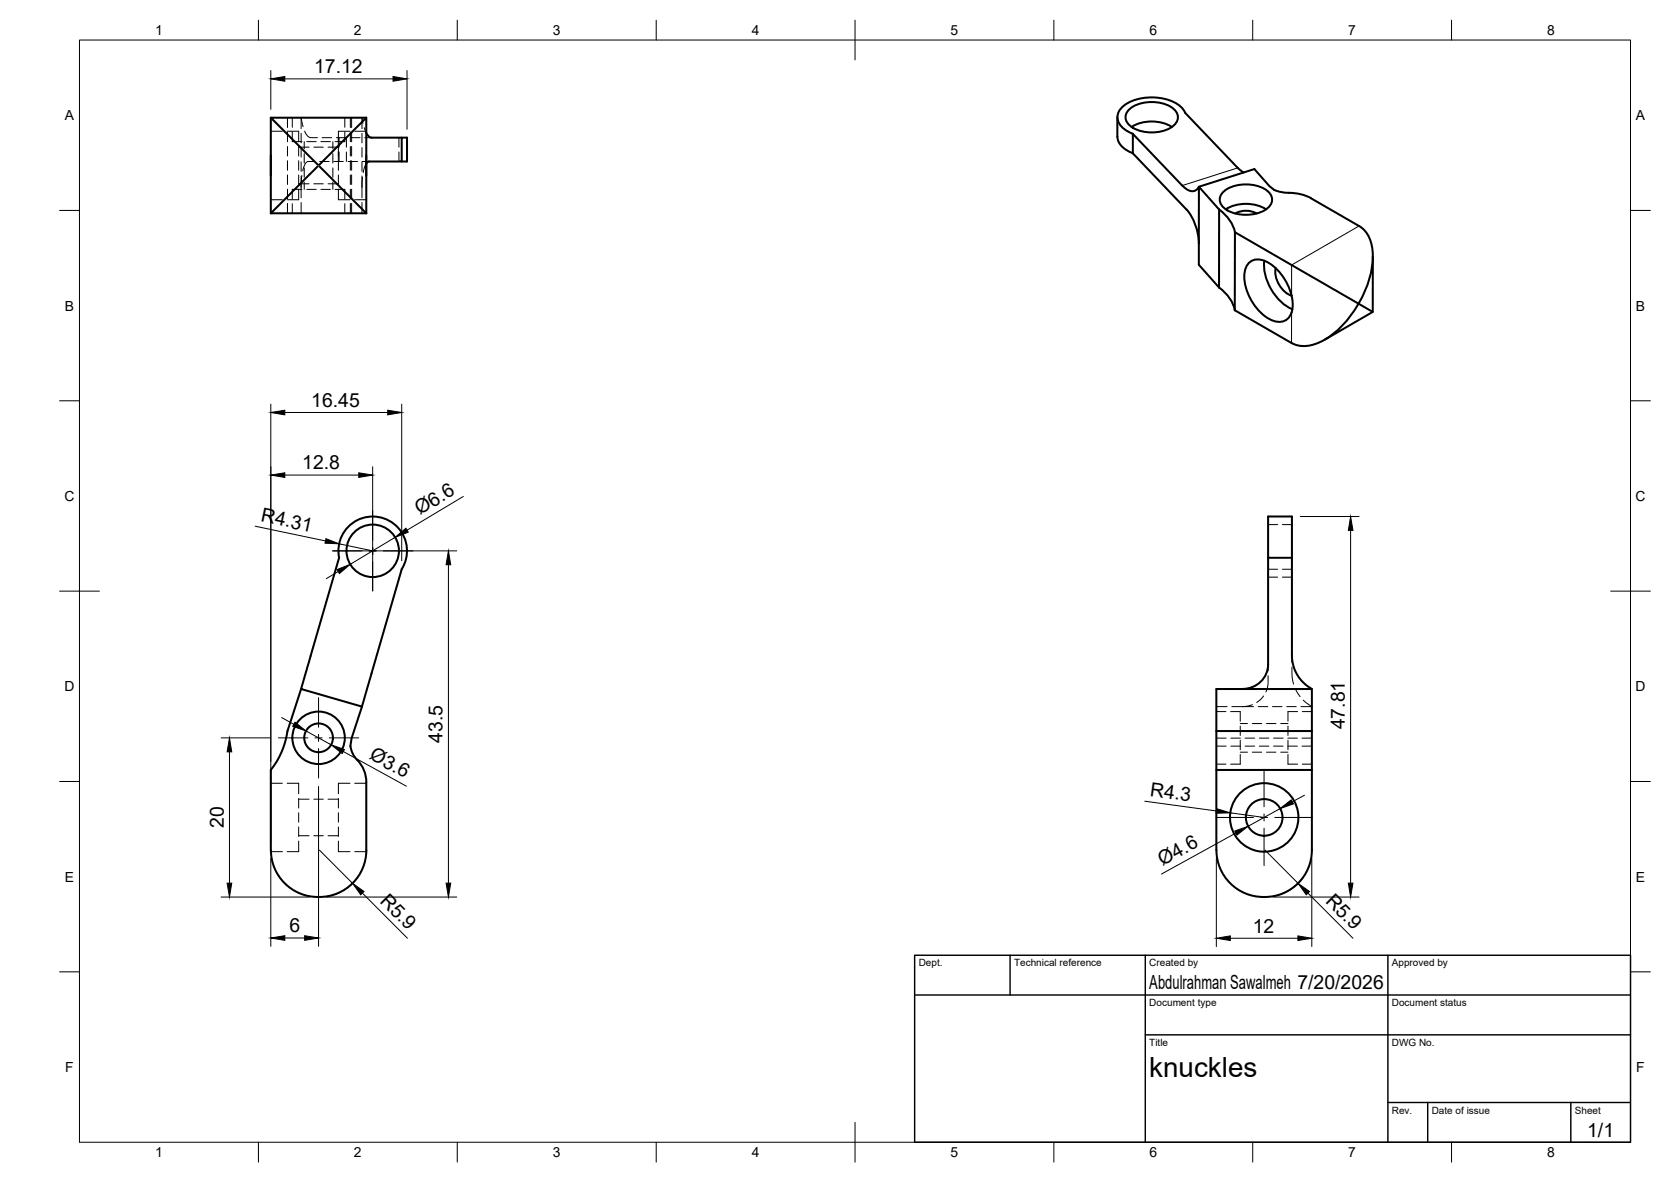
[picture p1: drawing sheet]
<svg xmlns="http://www.w3.org/2000/svg" width="420mm" height="297mm" viewBox="0 0 420 297" stroke-linecap="round" stroke-linejoin="round" font-family="sans-serif">
<!-- layer: Visible -->
<g fill="none" stroke="#000" stroke-width=".51">
<path d="M68.1 29.6v24M68.1 39v5.2M92.1 33.4a1.82 1.82 0 0 0 1.3 1.2h7.6M92.1 29.6v24M92.1 39v5.2M280.9 29.4v5M281 34.3a5.1 5.1 0 0 0 3.9 4.2M284.2 27.3a9.8 9.8 0 0 1 10.8 0 2.76 2.76 0 0 1 1.1 2.7 2.76 2.76 0 0 1-1.8 2.2 10 10 0 0 1-10.1-.6 2.61 2.61 0 0 1 0-4.3zM284.5 31.9a10 10 0 0 1 10.2 0M284.9 33.6a5.2 5.2 0 0 1-3.9-4.2 5.6 5.6 0 0 1 4.6-4.4 12.3 12.3 0 0 1 11.6 2.1l.8 1.3 13.2 13.8 1.5 1.1M68.1 53.6h24M79.9 41.4l-11.8-11.8h24l-11.8 11.8"/>
<path d="M79.9 41.8l-11.8 11.8M80.3 41.8l11.8 11.8M101 40.6h1.3v-6h-1.3v6h-8.2l-.7 .5M301.5 46.9l13.9-4.4 3.8 4.3a7.7 7.7 0 0 0 5.6 1.7l3 .5 1.9 .8M301.5 46.9l5 5.7v19.6l-5.1-5.7zM301.5 46.9a1.88 1.88 0 0 1-3 .8l-1.2-1.1-12.5-13v4.9l13.5 14.2a13.8 13.8 0 0 1 3.2 8.4M306.5 52.6a9.9 9.9 0 0 1 4 5.8M307.8 48a9.8 9.8 0 0 1 10.9 0 2.76 2.76 0 0 1 1.1 2.7 2.76 2.76 0 0 1-1.9 2.2 10 10 0 0 1-10-.6 2.61 2.61 0 0 1-.1-4.3zM308.2 52.6a10 10 0 0 1 10.1 0M310.6 53.6a5.6 5.6 0 0 1 5.3 0M329.6 49.8l12.1 7M341.7 56.8a8.7 8.7 0 0 1 3.5 8.3 24.2 24.2 0 0 1-3.5 11"/>
<path d="M306.5 72.2a9.9 9.9 0 0 1 4 5.8M313.8 66.3a3.7 3.7 0 0 1 5-.3 12.6 12.6 0 0 1 6.2 10.9l-.1 1a3.5 3.5 0 0 1-5.1 2.6 12.9 12.9 0 0 1-6.9-12l.2-.8zM317.9 65.5a12.8 12.8 0 0 0 7.1 12.2M320.8 67.4a6.6 6.6 0 0 0 4 6.9M341.4 76.6a21.1 21.1 0 0 1-11.3 10 7 7 0 0 1-5.4-.4l-14.2-8.2M341.4 76.2l-30.9-17.8v19.6M341.7 76.4l3.5 2M345.2 64.5v13.9l-12.1 7M318.9 129.8h5.9v10.4h-5.9zM101 143a8.6 8.6 0 0 0-5.7-13.1 8.6 8.6 0 0 0-10 10.3l-9.6 33 15.3 4.4M101 143.1l-10 34.5M318.9 140.2v26.8"/>
<path d="M324.8 140.2v24.6a9.7 9.7 0 0 0 5.1 8.4M75.7 173.2l-3.4 10.5a20.2 20.2 0 0 1-4.2 9.8v20.1M91 177.6l-2.6 7.9-.3 2M318.9 167a6.3 6.3 0 0 1-6.4 6.1M88.1 187.5l.3 1.3 .6 1.1a10 10 0 0 1 3.1 5.9v.8M92.1 196.6v17a12 12 0 0 1-12 11.8 12 12 0 0 1-12-11.8M305.8 193.5h24.1v20.1a12 12 0 0 1-12 11.8 12 12 0 0 1-12-11.8M305.8 183.7h24.1v9.8M329.9 183.7v-10.5h-24.1v40.4M315.3 213.6l1.8 .4h1.7a8.6 8.6 0 0 0 6.7-12.6 8.6 8.6 0 0 0-14.2-1.5 8.6 8.6 0 0 0 4 13.7"/>
<circle cx="93.7" cy="138.4" r="6.6"/>
<circle cx="80.1" cy="185.4" r="3.6"/>
<circle cx="80.1" cy="185.4" r="6.6"/>
<circle cx="317.9" cy="205.4" r="4.6"/>
</g>
<!-- layer: Hidden -->
<g fill="none" stroke="#000" stroke-width=".25">
<path d="M68.1 33h2.9M72.2 33h2.9v2.6M72.3 29.6v2.5M72.3 33.2v2.4M72.3 36.8v2.4M73.5 33.2v2.4h2.4M73.5 29.6v2.4M75.1 36.8v2.4M75.1 37h2.6M75.7 33.5v2.4M75.7 37.1v2.4M76.2 31.8l-.5-2.2v2.7"/>
<path d="M76.5 35.6v1.8M76.5 38.6v2.4M76.6 33l.6 1 .7 .6h1.9M77.1 35.6h2.4M78.9 37h2.4M80.7 35.6h2.4M81 34.6h2.4M82.5 37h2.6M83.7 35.6v1.8M83.7 38.6v2.4M84.6 34.6h2.4M85.1 34.6v2.4"/>
<path d="M85.1 38.2v2.4M85.1 36.8v2.4M85.3 34.6v2.4M85.3 38.2v2.4M86.7 33.2v2.4h-2.4M86.7 29.6v2.4M87.1 34.6v2.4M87.1 38.2v2.4M88 33h-2.9v2.6M88.1 29.6v2.5M88.1 33.2v2.4M88.1 36.8v2.4"/>
<path d="M88.1 34.6h2.4M88.4 29.6v2.5M88.4 33.2v2.4M88.4 36.8v2.4M89.2 33h2.9M91 33.5v2.4M91 37.1v2.4M91.3 31l-.3-1.4v2.7M91.6 32.1l.5 1.3M91.7 34.6h1.7M100.3 34.6v2.4M100.3 38.2v2.4"/>
<path d="M68.1 50.2h2.9M72.3 40.4v2.4M72.3 44v2.4M72.3 47.5v2.4M72.3 51.1v2.5M73.5 51.2v2.4M75.1 40.4v2.4M75.1 44v2.4M75.1 47.5v2.7h-2.9M75.1 46.2h2.6M75.7 40.7v2.4M75.7 44.2v5.5"/>
<path d="M75.7 50.9v2.7M75.9 44.1l-.2 2.9M75.9 47.6h-2.4v2.4M76.5 42.2v2.4M76.5 45.8v1.8M77.1 47.6h2.4M78.9 46.2h2.4M79.2 40.6h-1.7a2.58 2.58 0 0 0-1.4 2.4M80.4 40.6h2.4M80.7 47.6h2.4M82.5 46.2h2.6M83.7 42.2v2.4"/>
<path d="M83.7 45.8v1.8M83.9 40.6h2.4M84.3 47.6h2.4v2.4M85.1 47.5v2.7h2.9M85.1 44v2.4M85.1 40.4v2.4M86.7 51.2v2.4M87.5 40.6h2.4M88.1 40.4v2.4M88.1 44v2.4M88.1 47.5v2.4M88.1 51.1v2.5"/>
<path d="M88.4 40.4v2.4M88.4 44v2.4M88.4 47.5v2.4M88.4 51.1v2.5M89.2 50.2h2.9M91 40.7v2.4M91 44.2v5.5M91 50.9v2.7M91.1 40.6h1.7M91.1 44.6l-.1 2.4M92.1 41.1l-.8 2.3M318.9 131.8h2.3"/>
<path d="M322.5 131.8h2.3M318.9 143.1h2.3M318.9 145h2.3M322.5 143.1h2.3M322.5 145h2.3M305.8 177.6h2.7M305.8 178.8h2.5M309.4 178.8h2.4v2.5M309.7 177.6h5.5M314.9 177.1l-2.5 .5M316.4 177.6h2.4M317.7 174.9l-1.7 1.6"/>
<path d="M318.9 169.8a8 8 0 0 1-.6 4.1M318.9 167v1.6M320 177.6h2.3M323.5 177.6h2.4M324.8 167.6l.1 2.5 .3 1.8M324.8 164.8v1.6M325.7 173l1.2 2.1M326.3 178.8h-2.5v2.5M327.4 178.8h2.5M327.7 175.9l2.2 1.7h-2.8M68.1 196.8h2.9M72.2 196.8h2.9v2.7"/>
<path d="M88 196.8h-2.9v2.7M89.2 196.8h2.9M305.8 187.5h2.5M305.8 185.5h2.5M305.8 192h2.5M309.5 187.5h2.4M309.5 185.5h2.4M311.8 182.5v2.3M311.8 186v2.4M311.8 189.6v2.4h-2.4M311.8 181.8h1.9M311.8 189h1.9"/>
<path d="M313.1 187.5h2.4M313.1 185.5h2.4M314.9 181.8h2.3M314.9 189h2.3M316.7 187.5h2.3M316.7 185.5h2.3M318.5 181.8h2.3M318.5 189h2.3M320.2 187.5h2.4M320.2 185.5h2.4M322 181.8h1.8M322 189h1.8"/>
<path d="M323.8 187.5h2.4M323.8 185.5h2.4M323.8 189.6v2.4h2.5M323.8 186v2.4M323.8 182.5v2.3M327.4 187.5h2.5M327.4 185.5h2.5M327.4 192h2.5M68.1 214h2.9M75.1 200.7v2.4M75.1 204.2v2.4M75.1 207.8v2.4"/>
<path d="M75.1 211.4v2.6h-2.9M75.1 200.8h2.6M75.1 210h2.6M78.9 200.8h2.4M78.9 210h2.4M82.5 200.8h2.6M82.5 210h2.6M85.1 211.4v2.6h2.9M85.1 207.8v2.4M85.1 204.2v2.4M85.1 200.7v2.4M89.2 214h2.9"/>
</g>
<!-- layer: Visible Narrow -->
<path d="M311.2 42.2l-13.9 4.4M341.7 56.8l-16.9 9.8v7.7M324.8 78.5l-.1 7.7M341.4 76.2l.3-.1v.3l-.3 .2z" fill="none" stroke="#000" stroke-width=".25"/>
<!-- layer: BORDER -->
<g fill="none" stroke="#000" stroke-width=".25">
<path d="M20 10.1h390v276.9h-390zM65 5.1v5M115 5.1v5M165 5.1v5M215 5.1v10M265 5.1v5M315 5.1v5M365 5.1v5M15 52.9h5M410 52.9h5M15 100.7h5M410 100.7h5"/>
<path d="M15 148.6h10M405 148.6h10M15 196.4h5M410 196.4h5M15 244.2h5M410 244.2h5M65 287v5M115 287v5M165 287v5M215 282.1v9.9M265 287v5M315 287v5"/>
<path d="M365 287v5"/>
</g>
<!-- layer: TITLEBLOCK -->
<path d="M230 240.1h180v46.9h-180zM230 250h180M254 240.1v9.9M288 240.1v46.9M349 240.1v46.9M288 260.1h122M349 277.1h61M359 277.1v9.9M395 277.1v9.9" fill="none" stroke="#000" stroke-width=".36"/>
<!-- layer: Smart Centers -->
<g fill="none" stroke="#000" stroke-width=".25">
<path d="M83.6 138.4h7.4M92.8 138.4h1.8M93.7 128.3v7.4M93.7 137.5v1.8M96.4 138.4h7.4M93.7 141.1v7.4M80.1 175.3v7.5M70 185.4h7.4M79.2 185.4h1.8M80.1 184.5v1.8M80.1 188.1v7.4M82.8 185.4h7.4"/>
<path d="M317.8 193.3v9.4M305.7 205.4h9.5M316.9 205.4h1.8M317.8 204.5v1.8M317.8 208.1v9.4M320.5 205.4h9.4"/>
</g>
<!-- layer: FD_Dimensions -->
<g fill="none" stroke="#000" stroke-width=".25">
<path d="M68.1 17.7v9.8M71.6 19.8h27.2M102.3 17.7v14.8M68.1 101.6v109.9M71.6 103.7h25.9M71.6 119.4h18.6M93.7 117.3v31.2M101 101.6v39.3M64.2 132.2l17.6 3.7M83.7 138.4h31.2M85.3 136.7l8.4 1.7M99.4 135l-11.3 6.8"/>
<path d="M116.5 124.8l-14.1 8.4M326.9 129.8h14.8M339.6 133.3v88.6M85 143.6l-3 1.8M112.8 141.9v80M55.6 185.4h12.3M57.7 188.9v33M70.8 180.3l3.1 1.7M76.9 183.7l6.3 3.5M80.1 197.6v40.2M86.3 188.9l15.9 8.7M328 199.8l-3.1 1.7"/>
<path d="M68.1 215.7v22.1M80.3 213.6l8.3 8.4M287.8 201.3l18.1 2.5M305.8 215.7v22.2M309.3 204.3l8.5 1.1M310.7 209.3l-18.7 10.4M318.1 213.6l8.3 8.4M321.9 203.2l-8.1 4.5M329.8 215.7v22.2M55.6 225.4h22.2M71.6 235.7h5M82 225.4h32.9"/>
<path d="M90 220.3a11.8 11.8 0 0 1-7.6 4.9M91.1 224.4l11.3 11.4M309.4 235.8h16.9M320.1 225.4h21.6M327.8 220.3a11.8 11.8 0 0 1-7.7 4.9M328.9 224.4l11.3 11.4"/>
</g>
<g fill="#000" stroke="#000" stroke-width=".25">
<path d="M68.1 19.8l3.5-.6v1.2zM98.8 19.2l3.5 .6-3.5 .6zM68.1 103.7l3.5-.6v1.2zM68.1 119.4l3.5-.6v1.2zM90.2 118.8l3.5 .6-3.5 .6zM97.5 103.1l3.5 .6-3.5 .6zM82 135.4l3.3 1.3-3.6-.2zM99.4 135l2.7-2.3 .6 1zM339.6 129.8l.6 3.5h-1.2zM84.8 143.1l3.3-1.3-2.8 2.3zM112.8 138.4l.5 3.5h-1.1zM57.7 185.4l.6 3.5h-1.2z"/>
<path d="M74.2 181.5l2.7 2.2-3.3-1.2zM83.2 187.2l3.4 1.1-.6 1.1zM305.9 203.2l3.4 1.1-3.5 .1zM310.5 208.8l3.3-1.1-2.8 2.2zM321.9 203.2l2.8-2.2 .5 1zM57.1 221.9h1.2l-.6 3.5zM68.1 235.7l3.5-.6v1.2zM76.6 235.1l3.5 .6-3.5 .6zM88.6 222l2.9 2-.8 .9zM112.2 221.9h1.1l-.5 3.5zM305.8 235.8l3.6-.6v1.2zM326.3 235.2l3.5 .6-3.5 .6z"/>
<path d="M326.4 222l2.9 2-.9 .9zM339 221.9h1.2l-.6 3.5z"/>
</g>
<text font-size="7" x="289" y="270.6">knuckles</text>
<g font-size="4.9">
<text x="79" y="18.4">17.12</text>
<text x="78.3" y="102.2">16.45</text>
<text x="76" y="117.9">12.8</text>
<text x="65.4" y="131" transform="rotate(12 65.4 131)">R4.31</text>
<text x="105.6" y="129.5" transform="rotate(-31 105.6 129.5)">Ø6.6</text>
<text x="338.1" y="183.3" transform="rotate(-90 338.1 183.3)">47.81</text>
<text x="92.6" y="190.5" transform="rotate(29 92.6 190.5)">Ø3.6</text>
<text x="111.3" y="186.6" transform="rotate(-90 111.3 186.6)">43.5</text>
<text x="289.1" y="200" transform="rotate(8 289.1 200)">R4.3</text>
<text x="56.2" y="208.1" transform="rotate(-90 56.2 208.1)">20</text>
<text x="292.3" y="217.7" transform="rotate(-29 292.3 217.7)">Ø4.6</text>
<text x="95.3" y="226.6" transform="rotate(45 95.3 226.6)">R5.9</text>
<text x="333.1" y="226.6" transform="rotate(45 333.1 226.6)">R5.9</text>
<text x="72.8" y="234.3">6</text>
<text x="315" y="234.4">12</text>
<text x="289" y="248.5">Abdulrahman Sawalmeh 7/20/2026</text>
<text x="399.1" y="285.7">1/1</text>
</g>
<g font-size="3.5">
<text x="39" y="8.8">1</text>
<text x="89" y="8.8">2</text>
<text x="139" y="8.8">3</text>
<text x="189" y="8.8">4</text>
<text x="239" y="8.8">5</text>
<text x="289" y="8.8">6</text>
<text x="339" y="8.8">7</text>
<text x="389" y="8.8">8</text>
<text x="16.3" y="30.2">A</text>
<text x="411.3" y="30.2">A</text>
<text x="16.3" y="78">B</text>
<text x="411.3" y="78">B</text>
<text x="16.2" y="125.9">C</text>
<text x="411.2" y="125.9">C</text>
<text x="16.2" y="173.7">D</text>
<text x="411.2" y="173.7">D</text>
<text x="16.3" y="221.6">E</text>
<text x="411.3" y="221.6">E</text>
<text x="16.4" y="269.4">F</text>
<text x="411.4" y="269.4">F</text>
<text x="39" y="290.8">1</text>
<text x="89" y="290.8">2</text>
<text x="139" y="290.8">3</text>
<text x="189" y="290.8">4</text>
<text x="239" y="290.8">5</text>
<text x="289" y="290.8">6</text>
<text x="339" y="290.8">7</text>
<text x="389" y="290.8">8</text>
</g>
<g font-size="2.5">
<text x="231" y="242.9">Dept.</text>
<text x="255" y="242.9">Technical reference</text>
<text x="289" y="242.9">Created by</text>
<text x="350" y="242.9">Approved by</text>
<text x="289" y="252.8">Document type</text>
<text x="350" y="252.8">Document status</text>
<text x="289" y="262.9">Title</text>
<text x="350" y="262.9">DWG No.</text>
<text x="350" y="279.9">Rev.</text>
<text x="360" y="279.9">Date of issue</text>
<text x="396" y="279.9">Sheet</text>
</g>
</svg>
